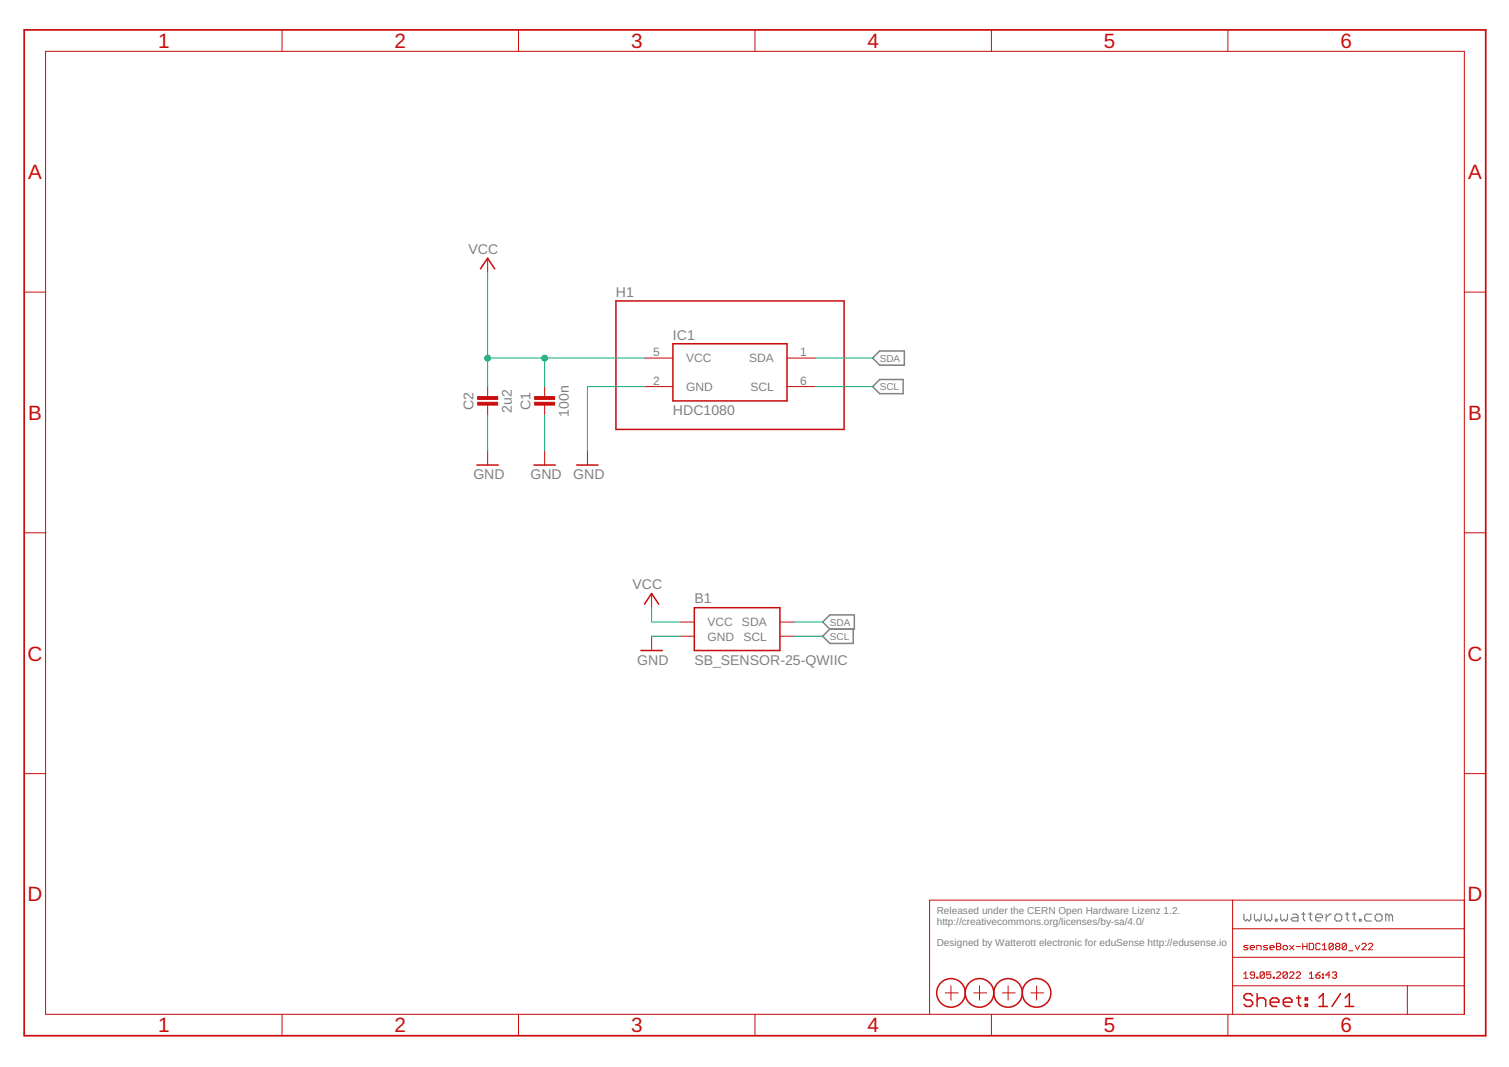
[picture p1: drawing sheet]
<svg xmlns="http://www.w3.org/2000/svg" width="297mm" height="210mm" viewBox="0 0 297 210" stroke-linecap="round" stroke-linejoin="round" font-family="sans-serif">
<g fill="none" stroke="#808080" stroke-width=".23">
<path d="M244.9 179.8v1l.3 .4 .3-.4 .4 .4 .3-.4v-1M246.9 179.8v1l.3 .4 .4-.4 .3 .4 .4-.4v-1M249 179.8v1l.3 .4 .4-.4 .3 .4 .3-.4v-1M252.1 179.8v1l.3 .4 .4-.4 .3 .4 .3-.4v-1M254.5 179.8h.7l.3 .4v1h-1l-.4-.4 .4-.3h1M256.2 179.8h.7M256.6 179.5v1.3l.3 .4M257.6 179.8h.7M257.9 179.5v1.3l.4 .4M261 179.8v1.4M262.1 179.8h-.4l-.7 .7M264.8 179.8h.7"/>
<path d="M265.2 179.5v1.3l.3 .4M266.2 179.8h.7M266.6 179.5v1.3l.3 .4M270 179.8h-1l-.4 .4v.6l.4 .4h1M251.1 180.8h.3v.4h-.3zM259 180.5h1.3v-.3l-.3-.4h-.7l-.3 .4v.6l.3 .4h.7M262.8 180.2l.3-.4h.7l.3 .4v.6l-.3 .4h-.7l-.3-.4zM267.6 180.8h.3v.4h-.3zM270.7 180.2l.3-.4h.7l.4 .4v.6l-.4 .4h-.7l-.3-.4zM273.4 180.2l-.3-.4h-.3v1.4M273.4 180.2v1M273.4 180.2l.4-.4 .3 .4v1"/>
</g>
<path d="M171.8 76.1l1.4-1.4h4.6v2.7h-4.6zM171.8 70.4l1.4-1.4h4.8v2.8h-4.8zM161.9 122.4l1.4-1.4h4.9v2.8h-4.9zM163.3 123.8l-1.4 1.4 1.4 1.4h4.7v-2.8" fill="none" stroke="#808080" stroke-width=".3"/>
<g fill="none" stroke="#c90d0c" stroke-width=".2">
<path d="M9 10.1h279.2v189.4h-279.2zM55.5 5.9v4.2M102.1 5.9v4.2M148.6 5.9v4.2M195.2 5.9v4.2M241.7 5.9v4.2M4.8 57.5h4.2M96 50.8v2.8M288.2 57.5h4.3M96 76.1v1.9M96 79.7v2M107.2 76.1v1.9"/>
<path d="M107.2 79.7v2M126.9 76.1h5.6M126.9 70.4h5.6M154.9 76.1h5.6M154.9 70.4h5.6M96 88.7v2.8M107.2 88.7v2.8M115.6 88.7v2.8M4.8 104.8h4.2M128.3 116.8v2.7M288.2 104.8h4.3M128.3 125.2v2.8"/>
<path d="M133.9 122.4h2.8M133.9 125.2h2.8M153.5 122.4h2.8M153.5 125.2h2.8M4.8 152.2h4.2M288.2 152.2h4.3M242.6 177.1v22.4M288.2 177.1h-105.2v22.4M55.5 199.5v4.3M102.1 199.5v4.3M148.6 199.5v4.3M186.1 195.3h2.5"/>
<path d="M187.2 193.9v2.8M191.7 195.3h2.5M192.8 193.9v2.8M195.2 199.5v4.3M197.3 195.3h2.5M198.4 193.9v2.8M202.9 195.3h2.5M204 193.9v2.8M241.7 199.5v4.3M242.6 193.9h45.6M242.6 188.3h45.6M242.6 182.7h45.6"/>
<path d="M244.8 191.6l.4-.4v1.2M244.8 192.4h.9M245.7 186h-.7l-.2 .2 .2 .2h.4l.3 .2-.3 .2h-.6M246.1 186.4h.9l-.3-.4h-.4l-.2 .2v.4l.2 .2h.4M247 191.8h-.7l-.2-.2 .2-.4h.4l.3 .2v.8l-.3 .2h-.4l-.2-.2M247.4 186.8v-.8h.6l.2 .2v.6M247.4 192.2h.2v.2h-.2zM248.9 191.4v.8l-.2 .2h-.5l-.1-.2M248.9 191.4l-.2-.2h-.5l-.1 .2v.8M248.9 191.4l-.8 .8M249.5 186h-.6l-.2 .2 .2 .2h.4l.2 .2-.2 .2h-.6M250 186.4h.8l-.2-.4h-.4l-.2 .2v.4l.2 .2h.4"/>
<path d="M250.2 191.2h-.9v.6l.4-.2 .5 .2v.4l-.2 .2h-.4l-.3-.2M250.6 192.2h.2v.2h-.2zM251.3 185.6h.6l.2 .2-.2 .4 .2 .4-.2 .2h-.6zM251.3 191.4l.2-.2h.4l.2 .2v.2l-.8 .8h.8M251.3 186.2h.6M252.8 186h.4l.2 .2v.4l-.2 .2h-.4l-.2-.2v-.4zM253.4 191.4v.8l-.2 .2h-.4l-.2-.2M253.4 191.4l-.2-.2h-.4l-.2 .2v.8M253.4 191.4l-.8 .8M253.9 186l.8 .8M253.9 191.4l.2-.2h.4l.2 .2v.2l-.8 .8h.8M254.7 186l-.8 .8"/>
<path d="M255.1 186.2h.9M255.1 191.4l.3-.2h.4l.2 .2v.2l-.9 .8h.9M256.4 186.2h.9M256.4 185.6v1.2M257.3 185.6v1.2M257.7 185.6h.7l.2 .2v.8l-.2 .2h-.7zM257.7 192.4h.9M257.7 191.6l.4-.4v1.2M259 191.8h.7l.2 .4-.2 .2h-.5l-.2-.2zM259.9 185.8l-.2-.2h-.5l-.2 .2v.8l.2 .2h.5l.2-.2M259.9 191.2l-.9 .6M260.3 186.8h.9"/>
<path d="M260.3 186l.4-.4v1.2M260.3 192.2h.2v.2h-.2zM260.3 191.6h.2v.2h-.2zM261.8 191.8h-.8l.6-.6v1.2M262.3 191.4l.2-.2h.4l.2 .2v.2l-.2 .2M262.4 185.8v.8l-.2 .2h-.4l-.2-.2M262.4 185.8l-.2-.2h-.4l-.2 .2v.8M262.4 185.8l-.8 .8M262.7 191.8h.2M262.9 191.8l.2 .2-.2 .4h-.4l-.2-.2M263.1 186.2l-.2 .2 .2 .4h.4l.2-.2-.2-.4M263.1 186.2l-.2-.2 .2-.4h.4l.2 .2-.2 .4"/>
<path d="M263.1 186.2h.4M265 185.8v.8l-.2 .2h-.4l-.2-.2M265 185.8l-.2-.2h-.4l-.2 .2v.8M265 185.8l-.8 .8M265.5 187h.8M266.8 186l.4 .8 .4-.8M268.1 185.8l.2-.2h.4l.2 .2v.2l-.8 .8h.8M269.4 185.8l.2-.2h.4l.2 .2v.2l-.8 .8h.8M277 193.9v5.6"/>
</g>
<path d="M4.8 5.9h287.7v197.9h-287.7z" fill="none" stroke="#c90d0c" stroke-width=".34"/>
<g fill="none" stroke="#c90d0c" stroke-width=".3">
<path d="M94.6 52.9l1.4-2.1 1.4 2.1M121.2 59.2h45v25.3h-45zM132.5 67.6h22.4v11.3h-22.4zM93.9 91.5h4.2M105.1 91.5h4.2M113.5 91.5h4.2M126.9 118.9l1.4-2.1 1.4 2.1M136.7 119.5h16.8v8.5h-16.8zM126.2 128h4.2M246.6 195.9l-.5-.4h-.8l-.4 .4v.4l.4 .4h.8l.5 .4v.5l-.5 .4h-.8l-.4-.4M247.5 195.5v2.5M247.5 196.7l.4-.4h.8l.5 .4v1.3"/>
<path d="M250 197.1h1.7v-.4l-.4-.4h-.8l-.5 .4v.9l.5 .4h.8M252.6 197.1h1.7v-.4l-.4-.4h-.9l-.4 .4v.9l.4 .4h.9M255.2 196.3h.9M255.6 195.9v1.7l.5 .4M256.9 196.3h.5v.4h-.5zM256.9 197.6h.5v.4h-.5zM259.6 198h1.7M259.6 196.3l.9-.8v2.5M263.9 195.5l-1.7 2.5M264.8 198h1.7M264.8 196.3l.8-.8v2.5"/>
<circle cx="187.2" cy="195.3" r="2.82"/>
<circle cx="192.8" cy="195.3" r="2.82"/>
<circle cx="198.4" cy="195.3" r="2.82"/>
<circle cx="204" cy="195.3" r="2.82"/>
</g>
<g fill="#c90d0c" stroke="#c90d0c" stroke-width=".2">
<path d="M105.2 78h4v.6h-4z"/>
<path d="M105.2 79.1h4v.6h-4z"/>
<path d="M94 78h4v.6h-4z"/>
<path d="M94 79.1h4v.6h-4z"/>
</g>
<path d="M96 53.6v22.5M96 70.4h30.9M107.2 70.4v5.7M126.9 76.1h-11.3v12.6M160.5 76.1h11.3M160.5 70.4h11.3M96 81.7v7M107.2 81.7v7M128.3 119.5v2.9h5.6M128.3 125.2h5.6M156.3 125.2h5.6M156.3 122.4h5.6" fill="none" stroke="#0dab76" stroke-width=".2"/>
<g fill="#0dab76" stroke="#0dab76" stroke-width=".2">
<circle cx="107.2" cy="70.4" r=".57"/>
<circle cx="96" cy="70.4" r=".57"/>
</g>
<g font-size="4.1" fill="#c90d0c">
<text x="31.1" y="9.4">1</text>
<text x="77.7" y="9.4">2</text>
<text x="124.2" y="9.4">3</text>
<text x="170.8" y="9.4">4</text>
<text x="217.3" y="9.4">5</text>
<text x="263.9" y="9.4">6</text>
<text x="5.5" y="35.2">A</text>
<text x="289" y="35.2">A</text>
<text x="5.5" y="82.6">B</text>
<text x="289" y="82.6">B</text>
<text x="5.4" y="129.9">C</text>
<text x="288.9" y="129.9">C</text>
<text x="5.4" y="177.3">D</text>
<text x="288.9" y="177.3">D</text>
<text x="31.1" y="203.1">1</text>
<text x="77.7" y="203.1">2</text>
<text x="124.2" y="203.1">3</text>
<text x="170.8" y="203.1">4</text>
<text x="217.3" y="203.1">5</text>
<text x="263.9" y="203.1">6</text>
</g>
<g font-size="2.8" fill="#808080">
<text x="92.2" y="50">VCC</text>
<text x="121.2" y="58.4">H1</text>
<text x="132.5" y="66.8">IC1</text>
<text x="93.2" y="80.6" transform="rotate(-90 93.2 80.6)">C2</text>
<text x="100.8" y="81.2" transform="rotate(-90 100.8 81.2)">2u2</text>
<text x="104.4" y="80.6" transform="rotate(-90 104.4 80.6)">C1</text>
<text x="112" y="81.9" transform="rotate(-90 112 81.9)">100n</text>
<text x="132.5" y="81.7">HDC1080</text>
<text x="93.2" y="94.3">GND</text>
<text x="104.4" y="94.3">GND</text>
<text x="112.8" y="94.3">GND</text>
<text x="124.5" y="115.9">VCC</text>
<text x="136.7" y="118.7">B1</text>
<text x="125.5" y="130.8">GND</text>
<text x="136.7" y="130.8">SB_SENSOR-25-QWIIC</text>
</g>
<g font-size="2.4" fill="#808080">
<text x="128.6" y="70">5</text>
<text x="135.1" y="71.3">VCC</text>
<text x="147.5" y="71.3">SDA</text>
<text x="157.5" y="70">1</text>
<text x="128.6" y="75.7">2</text>
<text x="135.1" y="76.9">GND</text>
<text x="147.7" y="76.9">SCL</text>
<text x="157.5" y="75.7">6</text>
<text x="139.3" y="123.2">VCC</text>
<text x="146" y="123.2">SDA</text>
<text x="139.3" y="126">GND</text>
<text x="146.3" y="126">SCL</text>
</g>
<g font-size="2" fill="#808080">
<text x="173.2" y="71.1">SDA</text>
<text x="173.2" y="76.8">SCL</text>
<text x="163.3" y="125.9">SCL</text>
<text x="163.3" y="123.1">SDA</text>
<text x="184.4" y="179.9">Released under the CERN Open Hardware Lizenz 1.2.</text>
<text x="184.4" y="182">http://creativecommons.org/licenses/by-sa/4.0/</text>
<text x="184.4" y="186.2">Designed by Watterott electronic for eduSense http://edusense.io</text>
</g>
</svg>
